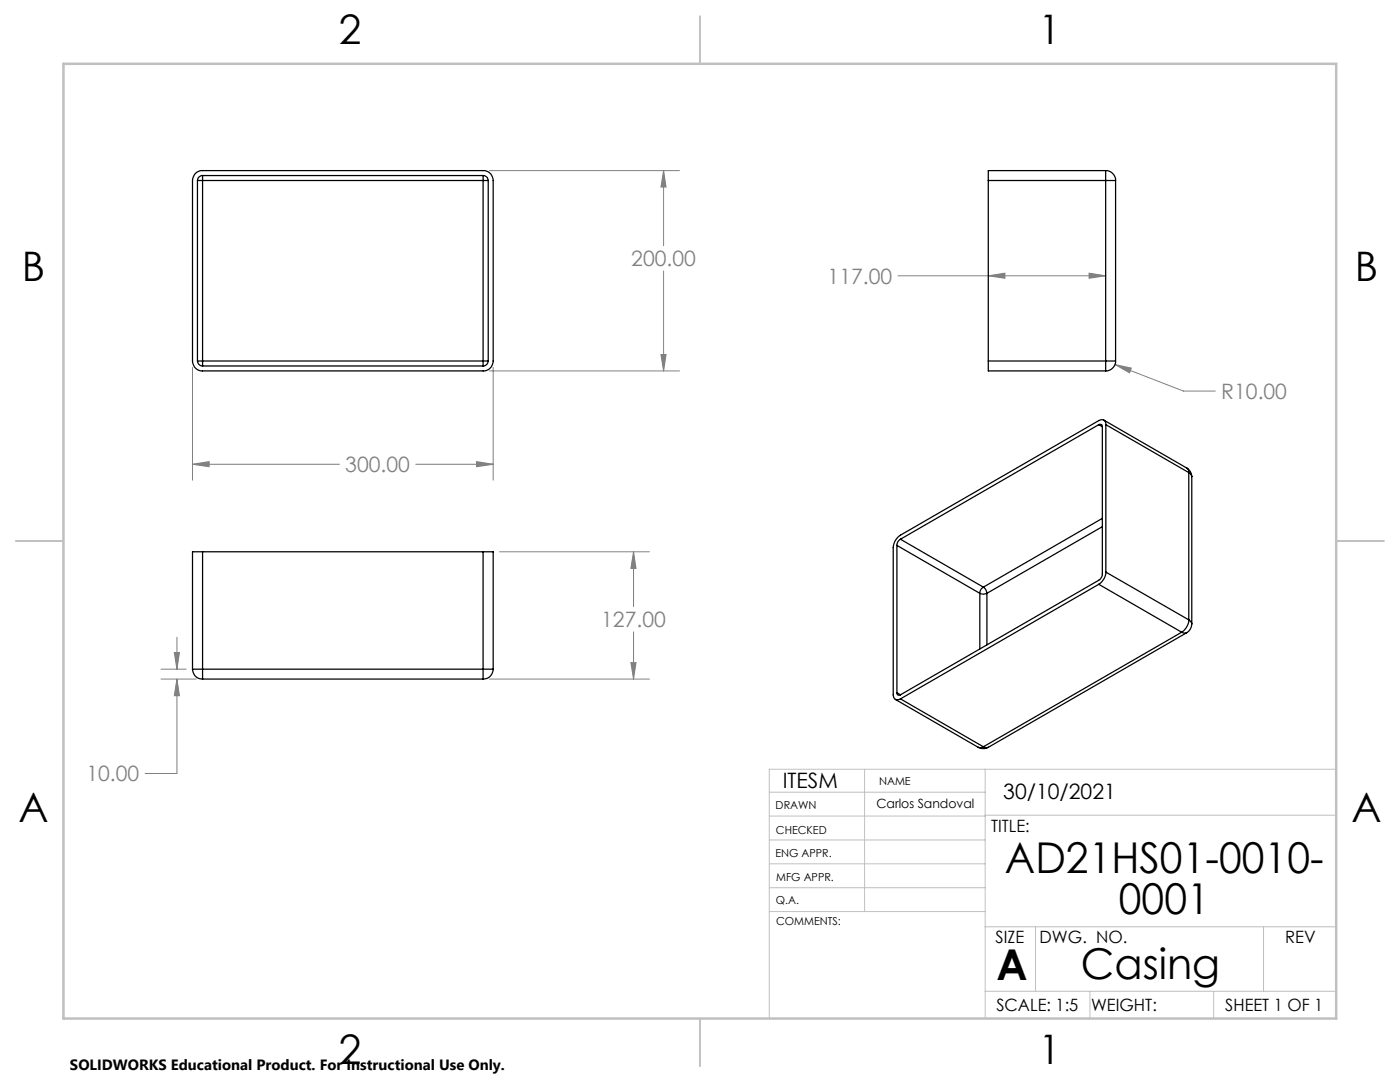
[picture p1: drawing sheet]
<svg xmlns="http://www.w3.org/2000/svg" width="279mm" height="216mm" viewBox="0 0 279 216" stroke-linecap="round" stroke-linejoin="round" font-family="sans-serif">
<g fill="none" stroke="#808080" stroke-width=".2">
<path d="M97.7 34h37.9M132.4 34l.5 3.3h-1zM132.4 34v15M132.4 54.1v19.9M179.2 55h41.5M197.2 55l3.4-.5v1zM217.3 54.5l3.4 .5-3.4 .5zM38.4 73.3v22.5M97.7 74h37.9M98.4 73.3v22.5M131.9 70.7h1l-.5 3.3zM222.5 72.7l13.7 5.3h6.3"/>
<path d="M222.5 72.7l3.3 .7-.4 1zM38.4 92.6h29.3M38.4 92.6l3.3-.5v1zM83 92.6h15.4M95.1 92.1l3.3 .5-3.3 .5zM99.7 110.1h29.9M126.4 110.1v10.9M126.4 110.1l.5 3.3h-1zM32.1 135.5h7.1M32.1 133.5h5M34.8 130.2h1l-.5 3.3zM35.3 135.5v18.8h-6.3"/>
<path d="M35.3 127.2v6.3M35.3 135.5l.5 3.3h-1zM97.7 135.5h31.9M125.9 132.2h1l-.5 3.3zM126.4 126.1v9.4"/>
</g>
<g fill="none" stroke="#c0c0c0" stroke-width=".2">
<path d="M153.5 158.1h43.1M172.5 153.5v28.4M196.6 153.5v49.7M266.7 153.5h-113.2v49.7M153.5 167.6h43.1M153.5 162.8h43.1M153.5 172.4h43.1M153.5 177.1h43.1M196.6 162.7h70.1M153.6 181.9h43M196.6 197.8h70.1M196.6 184.9h70.1"/>
<path d="M206.7 184.9v12.9M217.5 197.8v5.4M242.2 197.8v5.4M252.2 184.9v12.9"/>
</g>
<path d="M139.7 3.2v9.5M3.1 107.9h9.6M266.7 107.9h9.5M139.7 203.2v9.6" fill="none" stroke="#c0c0c0" stroke-width=".25"/>
<path d="M12.7 12.7h254v190.5h-254z" fill="none" stroke="#c0c0c0" stroke-width=".5"/>
<path d="M131.9 70.7h1l-.5 3.3zM132.4 34l.5 3.3h-1zM38.4 92.6l3.3-.5v1zM95.1 92.1l3.3 .5-3.3 .5zM197.2 55l3.4-.5v1zM217.3 54.5l3.4 .5-3.4 .5zM222.5 72.7l2.9 1.7 .4-1zM126.4 110.1l.5 3.3h-1zM125.9 132.2h1l-.5 3.3zM34.8 130.2h1l-.5 3.3zM35.3 135.5l.5 3.3h-1z" fill="#808080"/>
<g fill="none" stroke="#000" stroke-width=".25">
<path d="M39.1 34.5l1-.5h56.3a1.97 1.97 0 0 1 2 2v36a1.97 1.97 0 0 1-2 2h-56a1.97 1.97 0 0 1-2-2v-36l.3-1zM39.4 36h1M39.4 36v36M40.4 35a1.02 1.02 0 0 0-1 1M40.4 35v1M40.4 35h56M40.4 36v36M40.4 36h56M96.4 35a1.02 1.02 0 0 1 1 1M96.4 35v1M96.4 36h1M96.4 36v36"/>
<path d="M97.4 36v36M197.2 36h23.5M197.2 36v36M220.7 34a1.97 1.97 0 0 1 1.9 2M220.7 36h1.9M220.7 34v2M220.7 34h-23.5v2M220.7 36v36M222.6 36v36M39.4 72a1.02 1.02 0 0 0 1 1M39.4 72h1M40.4 72v1"/>
<path d="M40.4 73h56M40.4 72h56M96.4 72v1M96.4 72h1M97.4 72a1.02 1.02 0 0 1-1 1M197.2 72v2h23.5M197.2 72h23.5M220.7 72v2M220.7 72h1.9M222.6 72a1.97 1.97 0 0 1-1.9 2M219.3 84.7a.44 .44 0 0 1 .5 0 .44 .44 0 0 1 .2 .5M219.3 84.7l-39.6 22.9"/>
<path d="M219.3 84.7l.7 .5M220 85.2v29.3a1.6 1.6 0 0 1-.7 1.3l-39.6 22.8M220.3 83.8l16.5 9.6M220.7 84.7a.86 .86 0 0 0-.4-.9 .86 .86 0 0 0-1 .1l-39.6 22.9a3.2 3.2 0 0 0-1.4 2.5v29.3a.89 .89 0 0 0 .4 .9 .89 .89 0 0 0 1 0M220.7 84.7v29.5M220.7 84.7l16.5 9.6M236.8 93.4a2.07 2.07 0 0 1 1 1.7M236.8 93.4l.4 .4v.5M237.2 94.3l.4 .3 .2 .5M237.2 94.3v29.4M237.8 95.1v29.4M40.4 110.1h-2v23.4"/>
<path d="M40.4 110.1v23.4M40.4 110.1h56M96.4 110.1h2v23.4M96.4 110.1v23.4M179 108.8v29.4M179 108.8l16.5 9.6M179.7 107.6a1.38 1.38 0 0 0-.7 1.2M179.7 107.6l16.6 9.6M195.5 118.4a1.5 1.5 0 0 0 1.5 0M195.5 118.4v11.1M196.3 117.2a1.6 1.6 0 0 1 .7 1.2M196.3 117.2a1.38 1.38 0 0 0-.8 1.2"/>
<path d="M197 118.4v10.3M219.3 116.6l-39.6 22.9M219.3 116.6l16.5 9.6M220 105.1l-23 13.3M220 103.4l-23.7 13.8M220.7 114.2a3 3 0 0 1-1.4 2.4M220.7 114.2l16.5 9.5M38.4 133.5a1.97 1.97 0 0 0 2 2M38.4 133.5h2M40.4 133.5v2M40.4 133.5h56M40.4 135.5h56"/>
<path d="M96.4 133.5v2M96.4 133.5h2M98.4 133.5a1.97 1.97 0 0 1-2 2M178.7 139.6l16.5 9.5M179 138.2a.43 .43 0 0 0 .2 .5 .43 .43 0 0 0 .5-.1M179 138.2l.7 .4M179.7 139.5l16.6 9.5M235.8 126.2l.5 .1h.5M235.8 126.2l-39.5 22.8M236.8 126.3l-39.6 22.8M237.2 123.7a3.1 3.1 0 0 1-1.4 2.5M237.2 123.7l.6 .5v.3"/>
<path d="M237.8 124.5a2.07 2.07 0 0 1-1 1.8M195.2 149.1a2.17 2.17 0 0 0 2 0M196.3 149l.4 .2 .5-.1M196.3 149l-.5 .2-.6-.1"/>
</g>
<g font-size="8.5">
<text x="200.6" y="174.2">AD21HS01-0010-</text>
<text x="223.3" y="182.3">0001</text>
<text x="198.9" y="195.5">A</text>
<text x="215.7" y="195.4">Casing</text>
</g>
<g font-size="8.1">
<text x="67.6" y="8.9">2</text>
<text x="207.3" y="8.9">1</text>
<text x="4.4" y="56.2">B</text>
<text x="270.4" y="56.2">B</text>
<text x="3.7" y="164.1">A</text>
<text x="269.7" y="164.1">A</text>
<text x="67.6" y="212.4">2</text>
<text x="207.3" y="212.4">1</text>
</g>
<g font-size="4.2" fill="#808080">
<text x="126" y="53.1">200.00</text>
<text x="165.2" y="56.6">117.00</text>
<text x="243.7" y="79.6">R10.00</text>
<text x="68.9" y="94.2">300.00</text>
<text x="120" y="125.1">127.00</text>
<text x="17.2" y="155.9">10.00</text>
</g>
<g font-size="4.2">
<text x="156.2" y="157.2">ITESM</text>
<text x="200.2" y="159.5">30/10/2021</text>
</g>
<g font-size="3.4">
<text x="197.8" y="166">TITLE:</text>
<text x="198.7" y="188.1">SIZE</text>
<text x="207.5" y="188.1">DWG. NO.</text>
<text x="256.5" y="188.2">REV</text>
<text x="198.8" y="201.7">SCALE: 1:5</text>
<text x="217.7" y="201.8">WEIGHT:</text>
<text x="244.5" y="201.7">SHEET 1 OF 1</text>
</g>
<text font-size="3" x="14" y="213.5">SOLIDWORKS Educational Product. For Instructional Use Only.</text>
<text font-size="2.5" x="174.9" y="161.3">Carlos Sandoval</text>
<g font-size="2.2">
<text x="154.8" y="161.4">DRAWN</text>
<text x="175.4" y="156.6">NAME</text>
<text x="154.9" y="166.3">CHECKED</text>
<text x="154.8" y="171">ENG APPR.</text>
<text x="154.9" y="175.7">MFG APPR.</text>
<text x="154.9" y="180.4">Q.A.</text>
<text x="154.9" y="184.6">COMMENTS:</text>
</g>
</svg>
